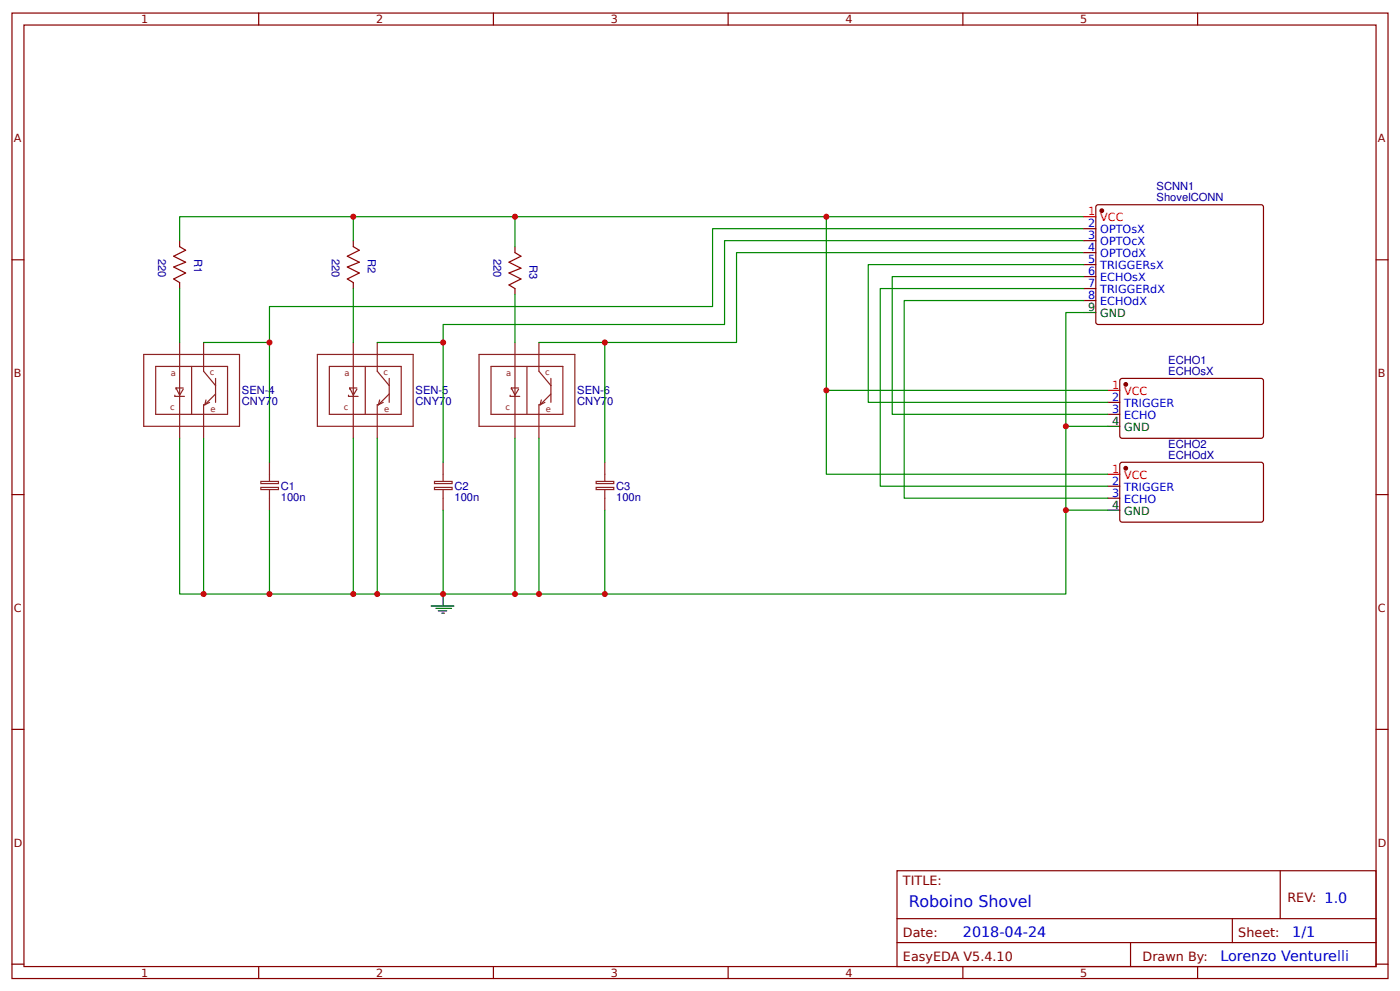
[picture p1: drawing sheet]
<svg xmlns="http://www.w3.org/2000/svg" width="309mm" height="219mm" viewBox="0 0 309 219" stroke-linecap="round" stroke-linejoin="round" font-family="sans-serif">
<g fill="none" stroke="#800" stroke-width=".26">
<path d="M2.6 2.9h304.1v213.2h-304.1zM5.3 5.5h298.7v208h-298.7zM57.1 2.9v2.6M109 2.9v2.6M160.9 2.9v2.6M212.7 2.9v2.6M264.6 2.9v2.6M2.6 57.4h2.7M39.7 53.2v1.3M78.1 53.2v1.3M113.8 54.5v1.3M239.4 50.5h2.7"/>
<path d="M239.4 53.2h2.7M239.4 55.8h2.7M239.4 58.4h2.7M242.2 45.5l.4-.3 36.3 .1 .2 .4v25.7l-.5 .3-36.2-.1-.3-.5zM304 57.4h2.7M39.7 62.4v1.3M78.1 62.4v1.3M113.8 63.7v1.4M239.4 61.1h2.7M239.4 63.7h2.7M239.4 66.4h2.7M244.7 88.9h2.7"/>
<path d="M244.7 91.5h2.7M247.5 83.8l.4-.2 31 .1 .2 .4v12.4l-.5 .3-31-.1-.2-.4zM2.6 109.2h2.7M244.7 107.4h2.7M244.7 110h2.7M247.5 102.4l.4-.3 31 .1 .2 .4v12.5l-.5 .2h-31l-.2-.5zM304 109.2h2.7M2.6 161.1h2.7M304 161.1h2.7M198.2 192.3h105.8v21.2h-105.8zM282.8 192.3v10.6M2.6 213h2.7"/>
<path d="M57.1 213.5v2.6M109 213.5v2.6M160.9 213.5v2.6M198.2 202.9h105.8M198.2 208.2h105.8M212.7 213.5v2.6M249.8 208.2v5.3M264.6 213.5v2.6M272.3 202.9v5.3M304 213h2.7"/>
</g>
<path d="M39.7 54.5l1.3 .8-2.6 1.3 2.6 1.3-2.6 1.1 2.6 1.3-2.6 1.3 1.3 .8M78.1 54.5l1.3 .8-2.7 1.3 2.7 1.3-2.7 1.1 2.7 1.3-2.7 1.3 1.4 .8M113.8 55.8l1.3 .8-2.7 1.3 2.7 1.3-2.7 1.1 2.7 1.3-2.7 1.3 1.4 .8" fill="none" stroke="#a00000" stroke-width=".26"/>
<g fill="none" stroke="#8d2323" stroke-width=".26">
<path d="M31.7 78.3h21.2v15.9h-21.2zM39.7 75.6v21.2M45 75.6v6.4l2.6 3.2M70.1 78.3h21.2v15.9h-21.2zM78.1 75.6v21.2M83.3 75.6v6.4l2.7 3.2M105.8 78.3h21.2v15.9h-21.2zM113.8 75.6v21.2M119.1 75.6v6.4l2.6 3.2M34.4 80.9h15.9v10.6h-15.9zM38.6 87.3v.3h2.1M38.9 85.7l.8 1.6 .8-1.3"/>
<path d="M38.9 85.7h1.6M38.9 85.7v.3M42.3 80.9v10.6M45.2 89.4h-.2v7.4M45.5 88.3l-.3 1.1M46.3 88.9l-1.1 .5M47.6 83.6v5.3M47.6 87l-2.4 2.4M72.8 80.9h15.8v10.6h-15.8zM77 87.3v.3h2.1M77.3 85.7h1.5M77.3 85.7l.8 1.6 .7-1.3"/>
<path d="M77.3 85.7v.3M80.7 80.9v10.6M83.6 89.4h-.3v7.4M83.9 88.3l-.3 1.1M84.7 88.9l-1.1 .5M86 83.6v5.3M86 87l-2.4 2.4M108.5 80.9h15.9v10.6h-15.9zM112.7 87.3v.3h2.1M113 85.7h1.6M113 85.7l.8 1.6 .8-1.3M113 85.7v.3"/>
<path d="M116.4 80.9v10.6M119.3 89.4h-.2v7.4M119.6 88.3l-.3 1.1M120.4 88.9l-1.1 .5M121.7 83.6v5.3M121.7 87l-2.4 2.4M57.6 107.7h3.9v.4h-3.9zM57.6 106.3h3.9v.5h-3.9zM59.5 102.1v4.2M59.5 108.2v4.5M96 107.7h3.9v.4h-3.9zM96 106.3h3.9v.5h-3.9z"/>
<path d="M97.9 102.1v4.2M97.9 108.2v4.5M131.7 107.7h3.9v.4h-3.9zM131.7 106.3h3.9v.5h-3.9zM133.6 102.1v4.2M133.6 108.2v4.5"/>
</g>
<g fill="none" stroke="#080" stroke-width=".26">
<path d="M78.1 47.9v5.3M113.8 47.9v6.6M182.6 47.9v38.3h62.1M239.4 47.9h-199.7v5.3M239.4 50.5h-82v17.2h-97.9v7.9M239.4 53.2h-79.3v18.5h-62.2v3.9M239.4 55.8h-76.7v19.8h-29.1M239.4 58.4h-47.6v30.5h52.9M39.7 63.7v11.9M45 75.6h14.5v26.5M78.1 63.7v11.9M83.3 75.6h14.6v26.5"/>
<path d="M113.8 65.1v10.5M119.1 75.6h14.5v26.5M239.4 69h-3.9v62.2h-101.9M239.4 63.7h-44.9v43.7h50.2M239.4 61.1h-42.3v30.4h47.6M239.4 66.4h-39.6v43.6h44.9M39.7 96.8v34.4h5.3M45 96.8v34.4h14.5M78.1 96.8v34.4M83.3 96.8v34.4M113.8 96.8v34.4M119.1 96.8v34.4"/>
<path d="M182.6 86.2v18.5h62.1M235.5 94.2h9.2M59.5 112.7v18.5h38.4v-18.5M133.6 112.7v18.5h-35.7M235.5 112.7h9.2"/>
</g>
<path d="M239.4 69h2.7M244.7 94.2h2.7M244.7 112.7h2.7M95.2 133.9h5.1M96.3 134.4h3.4M96.8 134.9h1.9M97.6 135.4h.6M97.9 131.2v2.7" fill="none" stroke="#000" stroke-width=".26"/>
<g fill="#800" stroke="#800" stroke-width=".26">
<circle cx="243.4" cy="46.5" r=".4"/>
<circle cx="248.7" cy="84.9" r=".4"/>
<circle cx="248.7" cy="103.4" r=".4"/>
</g>
<path d="M239.4 47.9h2.7M244.7 86.2h2.7M244.7 104.7h2.7" fill="none" stroke="#f00" stroke-width=".26"/>
<g fill="#c00">
<circle cx="182.6" cy="86.2" r=".66"/>
<circle cx="235.5" cy="94.2" r=".66"/>
<circle cx="133.6" cy="131.2" r=".66"/>
<circle cx="78.1" cy="131.2" r=".66"/>
<circle cx="119.1" cy="131.2" r=".66"/>
<circle cx="59.5" cy="131.2" r=".66"/>
<circle cx="83.3" cy="131.2" r=".66"/>
<circle cx="45" cy="131.2" r=".66"/>
<circle cx="113.8" cy="131.2" r=".66"/>
<circle cx="59.5" cy="75.6" r=".66"/>
<circle cx="133.6" cy="75.6" r=".66"/>
<circle cx="235.5" cy="112.7" r=".66"/>
<circle cx="182.6" cy="47.9" r=".66"/>
<circle cx="113.8" cy="47.9" r=".66"/>
<circle cx="97.9" cy="131.2" r=".66"/>
<circle cx="97.9" cy="75.6" r=".66"/>
<circle cx="78.1" cy="47.9" r=".66"/>
</g>
<text font-size="3.5" fill="#00f" x="200.8" y="200.3">Roboino Shovel</text>
<g font-size="3.2" fill="#00f">
<text x="212.7" y="206.9">2018-04-24</text>
<text x="285.5" y="206.9">1/1</text>
<text x="269.6" y="212.2">Lorenzo Venturelli</text>
</g>
<g font-size="2.8" fill="#800">
<text x="199.5" y="195.5">TITLE:</text>
<text x="284.4" y="199.2">REV: 1.0</text>
<text x="199.5" y="206.9">Date:</text>
<text x="273.6" y="206.9">Sheet:</text>
<text x="199.5" y="212.2">EasyEDA V5.4.10</text>
<text x="252.4" y="212.2">Drawn By:</text>
</g>
<g font-size="2.5" fill="#800">
<text x="31.2" y="5.1">1</text>
<text x="83.1" y="5.1">2</text>
<text x="134.9" y="5.1">3</text>
<text x="186.8" y="5.1">4</text>
<text x="238.7" y="5.1">5</text>
<text x="3" y="31.5">A</text>
<text x="304.4" y="31.5">A</text>
<text x="3" y="83.3">B</text>
<text x="304.4" y="83.3">B</text>
<text x="3" y="135.2">C</text>
<text x="304.4" y="135.2">C</text>
<text x="3" y="187">D</text>
<text x="304.4" y="187">D</text>
<text x="31.2" y="215.7">1</text>
<text x="83.1" y="215.7">2</text>
<text x="134.9" y="215.7">3</text>
<text x="186.8" y="215.7">4</text>
<text x="238.7" y="215.7">5</text>
</g>
<g font-size="2.5" fill="#f00">
<text x="240.4" y="47.6">1</text>
<text x="243.1" y="48.9">VCC</text>
<text x="245.7" y="86">1</text>
<text x="248.4" y="87.3">VCC</text>
<text x="245.7" y="104.5">1</text>
<text x="248.4" y="105.8">VCC</text>
</g>
<g font-size="2.5" fill="#000080">
<text x="255.5" y="44.4">ShovelCONN</text>
<text x="255.5" y="42">SCNN1</text>
<text x="35" y="57.1" transform="rotate(90 35 57.1)">220</text>
<text x="42.9" y="57.1" transform="rotate(90 42.9 57.1)">R1</text>
<text x="73.3" y="57.1" transform="rotate(90 73.3 57.1)">220</text>
<text x="81.3" y="57.1" transform="rotate(90 81.3 57.1)">R2</text>
<text x="109" y="57.1" transform="rotate(90 109 57.1)">220</text>
<text x="117" y="58.4" transform="rotate(90 117 58.4)">R3</text>
<text x="258.1" y="82.8">ECHOsX</text>
<text x="258.1" y="80.4">ECHO1</text>
<text x="53.4" y="89.5">CNY70</text>
<text x="53.4" y="87.1">SEN-4</text>
<text x="91.8" y="89.5">CNY70</text>
<text x="91.8" y="87.1">SEN-5</text>
<text x="127.5" y="89.5">CNY70</text>
<text x="127.5" y="87.1">SEN-6</text>
<text x="258.1" y="101.3">ECHOdX</text>
<text x="258.1" y="98.9">ECHO2</text>
<text x="62" y="110.7">100n</text>
<text x="62" y="108.3">C1</text>
<text x="100.4" y="110.7">100n</text>
<text x="100.4" y="108.3">C2</text>
<text x="136.1" y="110.7">100n</text>
<text x="136.1" y="108.3">C3</text>
</g>
<g font-size="2.5" fill="#00f">
<text x="240.4" y="50.2">2</text>
<text x="240.4" y="52.9">3</text>
<text x="243.1" y="51.6">OPTOsX</text>
<text x="240.4" y="55.5">4</text>
<text x="240.4" y="58.2">5</text>
<text x="243.1" y="54.2">OPTOcX</text>
<text x="243.1" y="56.9">OPTOdX</text>
<text x="243.1" y="59.5">TRIGGERsX</text>
<text x="240.4" y="60.8">6</text>
<text x="240.4" y="63.5">7</text>
<text x="243.1" y="62.2">ECHOsX</text>
<text x="243.1" y="64.8">TRIGGERdX</text>
<text x="240.4" y="66.1">8</text>
<text x="243.1" y="67.4">ECHOdX</text>
<text x="245.7" y="88.6">2</text>
<text x="248.4" y="89.9">TRIGGER</text>
<text x="245.7" y="91.3">3</text>
<text x="248.4" y="92.6">ECHO</text>
<text x="245.7" y="107.1">2</text>
<text x="245.7" y="109.8">3</text>
<text x="248.4" y="108.5">TRIGGER</text>
<text x="248.4" y="111.1">ECHO</text>
</g>
<g font-size="2.5">
<text x="240.4" y="68.8">9</text>
<text x="243.1" y="70.1">GND</text>
<text x="245.7" y="93.9">4</text>
<text x="248.4" y="95.2">GND</text>
<text x="245.7" y="112.4">4</text>
<text x="248.4" y="113.7">GND</text>
</g>
<g font-size="1.9" fill="#8d2323">
<text x="37.8" y="83.1">a</text>
<text x="46.3" y="82.8">c</text>
<text x="76.1" y="83.1">a</text>
<text x="84.7" y="82.8">c</text>
<text x="111.8" y="83.1">a</text>
<text x="120.4" y="82.8">c</text>
<text x="37.6" y="90.5">c</text>
<text x="46.5" y="91">e</text>
<text x="76" y="90.5">c</text>
<text x="84.9" y="91">e</text>
<text x="111.7" y="90.5">c</text>
<text x="120.6" y="91">e</text>
</g>
</svg>
